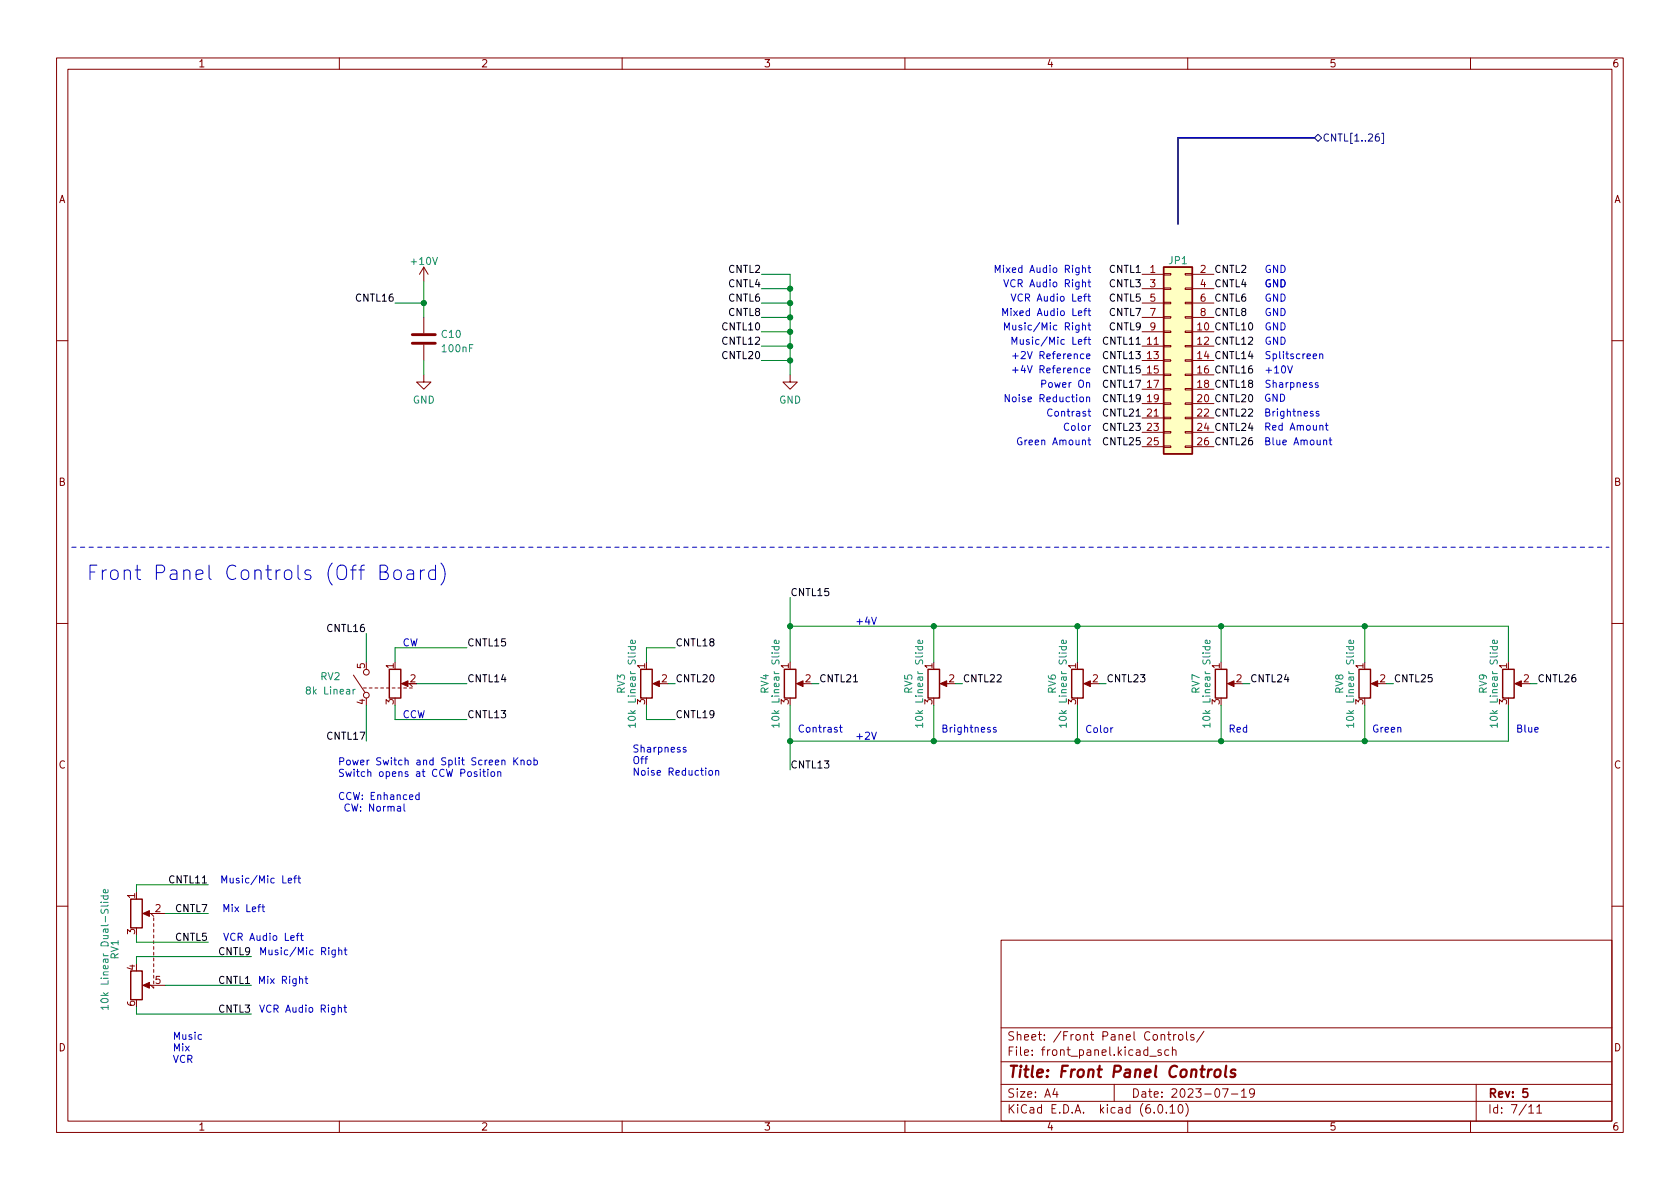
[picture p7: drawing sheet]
(kicad_sch (version 20211123) (generator eeschema)

 (paper "A4")

 (title_block
  (title "Front Panel Controls")
  (date "2023-07-19")
  (rev "5"))

 (lib_symbols
  (symbol "Connector_Generic:Conn_02x13_Odd_Even" (pin_names (offset 1.016) hide) (in_bom no) (on_board no)
   (property "Reference" "J" (id 0) (at 1.27 17.78 0) (effects (font (size 1.27 1.27))))
   (property "Value" "Conn_02x13_Odd_Even" (id 1) (at 1.27 -17.78 0) (effects (font (size 1.27 1.27))))
   (property "Footprint" "" (id 2) (at 0 0 0) (effects (font (size 1.27 1.27)) hide))
   (property "Datasheet" "~" (id 3) (at 0 0 0) (effects (font (size 1.27 1.27)) hide))
   (symbol "Conn_02x13_Odd_Even_1_1"
    (rectangle (start -1.27 -15.113) (end 0 -15.367) (stroke (width 0.1524) (type default) (color 0 0 0 0)) (fill (type none)))
    (rectangle (start -1.27 -12.573) (end 0 -12.827) (stroke (width 0.1524) (type default) (color 0 0 0 0)) (fill (type none)))
    (rectangle (start -1.27 -10.033) (end 0 -10.287) (stroke (width 0.1524) (type default) (color 0 0 0 0)) (fill (type none)))
    (rectangle (start -1.27 -7.493) (end 0 -7.747) (stroke (width 0.1524) (type default) (color 0 0 0 0)) (fill (type none)))
    (rectangle (start -1.27 -4.953) (end 0 -5.207) (stroke (width 0.1524) (type default) (color 0 0 0 0)) (fill (type none)))
    (rectangle (start -1.27 -2.413) (end 0 -2.667) (stroke (width 0.1524) (type default) (color 0 0 0 0)) (fill (type none)))
    (rectangle (start -1.27 0.127) (end 0 -0.127) (stroke (width 0.1524) (type default) (color 0 0 0 0)) (fill (type none)))
    (rectangle (start -1.27 2.667) (end 0 2.413) (stroke (width 0.1524) (type default) (color 0 0 0 0)) (fill (type none)))
    (rectangle (start -1.27 5.207) (end 0 4.953) (stroke (width 0.1524) (type default) (color 0 0 0 0)) (fill (type none)))
    (rectangle (start -1.27 7.747) (end 0 7.493) (stroke (width 0.1524) (type default) (color 0 0 0 0)) (fill (type none)))
    (rectangle (start -1.27 10.287) (end 0 10.033) (stroke (width 0.1524) (type default) (color 0 0 0 0)) (fill (type none)))
    (rectangle (start -1.27 12.827) (end 0 12.573) (stroke (width 0.1524) (type default) (color 0 0 0 0)) (fill (type none)))
    (rectangle (start -1.27 15.367) (end 0 15.113) (stroke (width 0.1524) (type default) (color 0 0 0 0)) (fill (type none)))
    (rectangle (start -1.27 16.51) (end 3.81 -16.51) (stroke (width 0.254) (type default) (color 0 0 0 0)) (fill (type background)))
    (rectangle (start 3.81 -15.113) (end 2.54 -15.367) (stroke (width 0.1524) (type default) (color 0 0 0 0)) (fill (type none)))
    (rectangle (start 3.81 -12.573) (end 2.54 -12.827) (stroke (width 0.1524) (type default) (color 0 0 0 0)) (fill (type none)))
    (rectangle (start 3.81 -10.033) (end 2.54 -10.287) (stroke (width 0.1524) (type default) (color 0 0 0 0)) (fill (type none)))
    (rectangle (start 3.81 -7.493) (end 2.54 -7.747) (stroke (width 0.1524) (type default) (color 0 0 0 0)) (fill (type none)))
    (rectangle (start 3.81 -4.953) (end 2.54 -5.207) (stroke (width 0.1524) (type default) (color 0 0 0 0)) (fill (type none)))
    (rectangle (start 3.81 -2.413) (end 2.54 -2.667) (stroke (width 0.1524) (type default) (color 0 0 0 0)) (fill (type none)))
    (rectangle (start 3.81 0.127) (end 2.54 -0.127) (stroke (width 0.1524) (type default) (color 0 0 0 0)) (fill (type none)))
    (rectangle (start 3.81 2.667) (end 2.54 2.413) (stroke (width 0.1524) (type default) (color 0 0 0 0)) (fill (type none)))
    (rectangle (start 3.81 5.207) (end 2.54 4.953) (stroke (width 0.1524) (type default) (color 0 0 0 0)) (fill (type none)))
    (rectangle (start 3.81 7.747) (end 2.54 7.493) (stroke (width 0.1524) (type default) (color 0 0 0 0)) (fill (type none)))
    (rectangle (start 3.81 10.287) (end 2.54 10.033) (stroke (width 0.1524) (type default) (color 0 0 0 0)) (fill (type none)))
    (rectangle (start 3.81 12.827) (end 2.54 12.573) (stroke (width 0.1524) (type default) (color 0 0 0 0)) (fill (type none)))
    (rectangle (start 3.81 15.367) (end 2.54 15.113) (stroke (width 0.1524) (type default) (color 0 0 0 0)) (fill (type none)))
    (pin passive line (at -5.08 15.24 0) (length 3.81) (name "Pin_1" (effects (font (size 1.27 1.27)))) (number "1" (effects (font (size 1.27 1.27)))))
    (pin passive line (at 7.62 5.08 180) (length 3.81) (name "Pin_10" (effects (font (size 1.27 1.27)))) (number "10" (effects (font (size 1.27 1.27)))))
    (pin passive line (at -5.08 2.54 0) (length 3.81) (name "Pin_11" (effects (font (size 1.27 1.27)))) (number "11" (effects (font (size 1.27 1.27)))))
    (pin passive line (at 7.62 2.54 180) (length 3.81) (name "Pin_12" (effects (font (size 1.27 1.27)))) (number "12" (effects (font (size 1.27 1.27)))))
    (pin passive line (at -5.08 0 0) (length 3.81) (name "Pin_13" (effects (font (size 1.27 1.27)))) (number "13" (effects (font (size 1.27 1.27)))))
    (pin passive line (at 7.62 0 180) (length 3.81) (name "Pin_14" (effects (font (size 1.27 1.27)))) (number "14" (effects (font (size 1.27 1.27)))))
    (pin passive line (at -5.08 -2.54 0) (length 3.81) (name "Pin_15" (effects (font (size 1.27 1.27)))) (number "15" (effects (font (size 1.27 1.27)))))
    (pin passive line (at 7.62 -2.54 180) (length 3.81) (name "Pin_16" (effects (font (size 1.27 1.27)))) (number "16" (effects (font (size 1.27 1.27)))))
    (pin passive line (at -5.08 -5.08 0) (length 3.81) (name "Pin_17" (effects (font (size 1.27 1.27)))) (number "17" (effects (font (size 1.27 1.27)))))
    (pin passive line (at 7.62 -5.08 180) (length 3.81) (name "Pin_18" (effects (font (size 1.27 1.27)))) (number "18" (effects (font (size 1.27 1.27)))))
    (pin passive line (at -5.08 -7.62 0) (length 3.81) (name "Pin_19" (effects (font (size 1.27 1.27)))) (number "19" (effects (font (size 1.27 1.27)))))
    (pin passive line (at 7.62 15.24 180) (length 3.81) (name "Pin_2" (effects (font (size 1.27 1.27)))) (number "2" (effects (font (size 1.27 1.27)))))
    (pin passive line (at 7.62 -7.62 180) (length 3.81) (name "Pin_20" (effects (font (size 1.27 1.27)))) (number "20" (effects (font (size 1.27 1.27)))))
    (pin passive line (at -5.08 -10.16 0) (length 3.81) (name "Pin_21" (effects (font (size 1.27 1.27)))) (number "21" (effects (font (size 1.27 1.27)))))
    (pin passive line (at 7.62 -10.16 180) (length 3.81) (name "Pin_22" (effects (font (size 1.27 1.27)))) (number "22" (effects (font (size 1.27 1.27)))))
    (pin passive line (at -5.08 -12.7 0) (length 3.81) (name "Pin_23" (effects (font (size 1.27 1.27)))) (number "23" (effects (font (size 1.27 1.27)))))
    (pin passive line (at 7.62 -12.7 180) (length 3.81) (name "Pin_24" (effects (font (size 1.27 1.27)))) (number "24" (effects (font (size 1.27 1.27)))))
    (pin passive line (at -5.08 -15.24 0) (length 3.81) (name "Pin_25" (effects (font (size 1.27 1.27)))) (number "25" (effects (font (size 1.27 1.27)))))
    (pin passive line (at 7.62 -15.24 180) (length 3.81) (name "Pin_26" (effects (font (size 1.27 1.27)))) (number "26" (effects (font (size 1.27 1.27)))))
    (pin passive line (at -5.08 12.7 0) (length 3.81) (name "Pin_3" (effects (font (size 1.27 1.27)))) (number "3" (effects (font (size 1.27 1.27)))))
    (pin passive line (at 7.62 12.7 180) (length 3.81) (name "Pin_4" (effects (font (size 1.27 1.27)))) (number "4" (effects (font (size 1.27 1.27)))))
    (pin passive line (at -5.08 10.16 0) (length 3.81) (name "Pin_5" (effects (font (size 1.27 1.27)))) (number "5" (effects (font (size 1.27 1.27)))))
    (pin passive line (at 7.62 10.16 180) (length 3.81) (name "Pin_6" (effects (font (size 1.27 1.27)))) (number "6" (effects (font (size 1.27 1.27)))))
    (pin passive line (at -5.08 7.62 0) (length 3.81) (name "Pin_7" (effects (font (size 1.27 1.27)))) (number "7" (effects (font (size 1.27 1.27)))))
    (pin passive line (at 7.62 7.62 180) (length 3.81) (name "Pin_8" (effects (font (size 1.27 1.27)))) (number "8" (effects (font (size 1.27 1.27)))))
    (pin passive line (at -5.08 5.08 0) (length 3.81) (name "Pin_9" (effects (font (size 1.27 1.27)))) (number "9" (effects (font (size 1.27 1.27)))))))
  (symbol "Device:C" (pin_numbers hide) (pin_names (offset 0.254)) (in_bom no) (on_board no)
   (property "Reference" "C" (id 0) (at 0.635 2.54 0) (effects (font (size 1.27 1.27)) (justify left)))
   (property "Value" "C" (id 1) (at 0.635 -2.54 0) (effects (font (size 1.27 1.27)) (justify left)))
   (property "Footprint" "" (id 2) (at 0.9652 -3.81 0) (effects (font (size 1.27 1.27)) hide))
   (property "Datasheet" "~" (id 3) (at 0 0 0) (effects (font (size 1.27 1.27)) hide))
   (symbol "C_0_1"
    (polyline (pts (xy -2.032 -0.762) (xy 2.032 -0.762)) (stroke (width 0.508) (type default) (color 0 0 0 0)) (fill (type none)))
    (polyline (pts (xy -2.032 0.762) (xy 2.032 0.762)) (stroke (width 0.508) (type default) (color 0 0 0 0)) (fill (type none))))
   (symbol "C_1_1"
    (pin passive line (at 0 3.81 270) (length 2.794) (name "~" (effects (font (size 1.27 1.27)))) (number "1" (effects (font (size 1.27 1.27)))))
    (pin passive line (at 0 -3.81 90) (length 2.794) (name "~" (effects (font (size 1.27 1.27)))) (number "2" (effects (font (size 1.27 1.27)))))))
  (symbol "Device:R_Potentiometer" (pin_names (offset 1.016) hide) (in_bom no) (on_board no)
   (property "Reference" "RV" (id 0) (at -4.445 0 90) (effects (font (size 1.27 1.27))))
   (property "Value" "R_Potentiometer" (id 1) (at -2.54 0 90) (effects (font (size 1.27 1.27))))
   (property "Footprint" "" (id 2) (at 0 0 0) (effects (font (size 1.27 1.27)) hide))
   (property "Datasheet" "~" (id 3) (at 0 0 0) (effects (font (size 1.27 1.27)) hide))
   (symbol "R_Potentiometer_0_1"
    (polyline (pts (xy 2.54 0) (xy 1.524 0)) (stroke (width 0) (type default) (color 0 0 0 0)) (fill (type none)))
    (polyline (pts (xy 1.143 0) (xy 2.286 0.508) (xy 2.286 -0.508) (xy 1.143 0)) (stroke (width 0) (type default) (color 0 0 0 0)) (fill (type outline)))
    (rectangle (start 1.016 2.54) (end -1.016 -2.54) (stroke (width 0.254) (type default) (color 0 0 0 0)) (fill (type none))))
   (symbol "R_Potentiometer_1_1"
    (pin passive line (at 0 3.81 270) (length 1.27) (name "1" (effects (font (size 1.27 1.27)))) (number "1" (effects (font (size 1.27 1.27)))))
    (pin passive line (at 3.81 0 180) (length 1.27) (name "2" (effects (font (size 1.27 1.27)))) (number "2" (effects (font (size 1.27 1.27)))))
    (pin passive line (at 0 -3.81 90) (length 1.27) (name "3" (effects (font (size 1.27 1.27)))) (number "3" (effects (font (size 1.27 1.27)))))))
  (symbol "Device:R_Potentiometer_Dual" (pin_names (offset 1.016) hide) (in_bom no) (on_board no)
   (property "Reference" "RV" (id 0) (at 0 3.81 0) (effects (font (size 1.27 1.27))))
   (property "Value" "R_Potentiometer_Dual" (id 1) (at 0 1.905 0) (effects (font (size 1.27 1.27))))
   (property "Footprint" "" (id 2) (at 6.35 -1.905 0) (effects (font (size 1.27 1.27)) hide))
   (property "Datasheet" "~" (id 3) (at 6.35 -1.905 0) (effects (font (size 1.27 1.27)) hide))
   (symbol "R_Potentiometer_Dual_0_1"
    (rectangle (start -8.89 -1.524) (end -3.81 -3.556) (stroke (width 0.254) (type default) (color 0 0 0 0)) (fill (type none)))
    (polyline (pts (xy -6.35 0) (xy -6.35 -1.016)) (stroke (width 0) (type default) (color 0 0 0 0)) (fill (type none)))
    (polyline (pts (xy -6.35 0) (xy -6.35 -1.016)) (stroke (width 0) (type default) (color 0 0 0 0)) (fill (type none)))
    (polyline (pts (xy -6.35 0) (xy -5.842 0.508)) (stroke (width 0) (type default) (color 0 0 0 0)) (fill (type none)))
    (polyline (pts (xy -5.588 0.508) (xy -5.08 0.508)) (stroke (width 0) (type default) (color 0 0 0 0)) (fill (type none)))
    (polyline (pts (xy -4.572 0.508) (xy -4.064 0.508)) (stroke (width 0) (type default) (color 0 0 0 0)) (fill (type none)))
    (polyline (pts (xy -3.556 0.508) (xy -3.048 0.508)) (stroke (width 0) (type default) (color 0 0 0 0)) (fill (type none)))
    (polyline (pts (xy -2.54 0.508) (xy -2.032 0.508)) (stroke (width 0) (type default) (color 0 0 0 0)) (fill (type none)))
    (polyline (pts (xy -1.524 0.508) (xy -1.016 0.508)) (stroke (width 0) (type default) (color 0 0 0 0)) (fill (type none)))
    (polyline (pts (xy -0.508 0.508) (xy 0 0.508)) (stroke (width 0) (type default) (color 0 0 0 0)) (fill (type none)))
    (polyline (pts (xy 0.508 0.508) (xy 1.016 0.508)) (stroke (width 0) (type default) (color 0 0 0 0)) (fill (type none)))
    (polyline (pts (xy 1.524 0.508) (xy 2.032 0.508)) (stroke (width 0) (type default) (color 0 0 0 0)) (fill (type none)))
    (polyline (pts (xy 2.54 0.508) (xy 3.048 0.508)) (stroke (width 0) (type default) (color 0 0 0 0)) (fill (type none)))
    (polyline (pts (xy 3.556 0.508) (xy 4.064 0.508)) (stroke (width 0) (type default) (color 0 0 0 0)) (fill (type none)))
    (polyline (pts (xy 4.572 0.508) (xy 5.08 0.508)) (stroke (width 0) (type default) (color 0 0 0 0)) (fill (type none)))
    (polyline (pts (xy 5.588 0.508) (xy 6.096 0.508)) (stroke (width 0) (type default) (color 0 0 0 0)) (fill (type none)))
    (polyline (pts (xy 6.35 0) (xy 6.35 -1.016)) (stroke (width 0) (type default) (color 0 0 0 0)) (fill (type none)))
    (polyline (pts (xy 6.35 0) (xy 6.35 -1.016)) (stroke (width 0) (type default) (color 0 0 0 0)) (fill (type none)))
    (polyline (pts (xy 6.604 0.508) (xy 6.858 0.508) (xy 6.35 0)) (stroke (width 0) (type default) (color 0 0 0 0)) (fill (type none)))
    (polyline (pts (xy -6.35 -1.397) (xy -6.858 -0.254) (xy -5.842 -0.254) (xy -6.35 -1.397)) (stroke (width 0) (type default) (color 0 0 0 0)) (fill (type outline)))
    (polyline (pts (xy 6.35 -1.397) (xy 5.842 -0.254) (xy 6.858 -0.254) (xy 6.35 -1.397)) (stroke (width 0) (type default) (color 0 0 0 0)) (fill (type outline)))
    (rectangle (start 3.81 -1.524) (end 8.89 -3.556) (stroke (width 0.254) (type default) (color 0 0 0 0)) (fill (type none))))
   (symbol "R_Potentiometer_Dual_1_1"
    (pin passive line (at -10.16 -2.54 0) (length 1.27) (name "1" (effects (font (size 1.27 1.27)))) (number "1" (effects (font (size 1.27 1.27)))))
    (pin passive line (at -6.35 2.54 270) (length 2.54) (name "2" (effects (font (size 1.27 1.27)))) (number "2" (effects (font (size 1.27 1.27)))))
    (pin passive line (at -2.54 -2.54 180) (length 1.27) (name "3" (effects (font (size 1.27 1.27)))) (number "3" (effects (font (size 1.27 1.27)))))
    (pin passive line (at 2.54 -2.54 0) (length 1.27) (name "4" (effects (font (size 1.27 1.27)))) (number "4" (effects (font (size 1.27 1.27)))))
    (pin passive line (at 6.35 2.54 270) (length 2.54) (name "5" (effects (font (size 1.27 1.27)))) (number "5" (effects (font (size 1.27 1.27)))))
    (pin passive line (at 10.16 -2.54 180) (length 1.27) (name "6" (effects (font (size 1.27 1.27)))) (number "6" (effects (font (size 1.27 1.27)))))))
  (symbol "Videonics Proceessor Plus:R_Potentiometer_With_Switch" (pin_names hide) (in_bom no) (on_board no)
   (property "Reference" "RV" (id 0) (at -7.62 0 90) (effects (font (size 1.27 1.27))))
   (property "Value" "R_Potentiometer_With_Switch" (id 1) (at -6.35 0 90) (effects (font (size 1.27 1.27))))
   (property "Footprint" "" (id 2) (at 3.81 0 0) (effects (font (size 1.27 1.27)) hide))
   (property "Datasheet" "" (id 3) (at 3.81 0 0) (effects (font (size 1.27 1.27)) hide))
   (symbol "R_Potentiometer_With_Switch_0_1"
    (circle (center -2.54 -2.032) (radius 0.508) (stroke (width 0.1524) (type default) (color 0 0 0 0)) (fill (type none)))
    (circle (center -2.54 2.032) (radius 0.508) (stroke (width 0.1524) (type default) (color 0 0 0 0)) (fill (type none)))
    (polyline (pts (xy -2.794 -1.524) (xy -4.826 1.524)) (stroke (width 0.1524) (type default) (color 0 0 0 0)) (fill (type none)))
    (polyline (pts (xy -2.54 -0.762) (xy -3.048 -0.762)) (stroke (width 0.1524) (type default) (color 0 0 0 0)) (fill (type none)))
    (polyline (pts (xy -1.524 -0.762) (xy -2.032 -0.762)) (stroke (width 0.1524) (type default) (color 0 0 0 0)) (fill (type none)))
    (polyline (pts (xy -0.508 -0.762) (xy -1.016 -0.762)) (stroke (width 0.1524) (type default) (color 0 0 0 0)) (fill (type none)))
    (polyline (pts (xy 0.508 -0.762) (xy 0 -0.762)) (stroke (width 0.1524) (type default) (color 0 0 0 0)) (fill (type none)))
    (polyline (pts (xy 1.524 -0.762) (xy 1.016 -0.762)) (stroke (width 0.1524) (type default) (color 0 0 0 0)) (fill (type none)))
    (polyline (pts (xy 2.54 -0.762) (xy 2.032 -0.762)) (stroke (width 0.1524) (type default) (color 0 0 0 0)) (fill (type none)))
    (polyline (pts (xy 3.556 -0.762) (xy 3.048 -0.762)) (stroke (width 0.1524) (type default) (color 0 0 0 0)) (fill (type none)))
    (polyline (pts (xy 4.572 -0.762) (xy 4.064 -0.762)) (stroke (width 0.1524) (type default) (color 0 0 0 0)) (fill (type none)))
    (polyline (pts (xy 5.08 0) (xy 5.588 -0.508)) (stroke (width 0.1524) (type default) (color 0 0 0 0)) (fill (type none)))
    (polyline (pts (xy 5.588 -0.762) (xy 5.08 -0.762)) (stroke (width 0.1524) (type default) (color 0 0 0 0)) (fill (type none)))
    (polyline (pts (xy 6.35 0) (xy 4.826 0)) (stroke (width 0) (type default) (color 0 0 0 0)) (fill (type none)))
    (polyline (pts (xy 3.683 0) (xy 4.826 0.508) (xy 4.826 -0.508) (xy 3.683 0)) (stroke (width 0) (type default) (color 0 0 0 0)) (fill (type outline)))
    (rectangle (start 3.556 2.54) (end 1.524 -2.54) (stroke (width 0.254) (type default) (color 0 0 0 0)) (fill (type none))))
   (symbol "R_Potentiometer_With_Switch_1_1"
    (pin passive line (at 2.54 3.81 270) (length 1.27) (name "1" (effects (font (size 1.27 1.27)))) (number "1" (effects (font (size 1.27 1.27)))))
    (pin passive line (at 6.35 0 180) (length 1.27) (name "2" (effects (font (size 1.27 1.27)))) (number "2" (effects (font (size 1.27 1.27)))))
    (pin passive line (at 2.54 -3.81 90) (length 1.27) (name "3" (effects (font (size 1.27 1.27)))) (number "3" (effects (font (size 1.27 1.27)))))
    (pin passive line (at -2.54 -3.81 90) (length 1.27) (name "4" (effects (font (size 1.27 1.27)))) (number "4" (effects (font (size 1.27 1.27)))))
    (pin passive line (at -2.54 3.81 270) (length 1.27) (name "5" (effects (font (size 1.27 1.27)))) (number "5" (effects (font (size 1.27 1.27)))))))
  (symbol "power:+10V" (power) (pin_names (offset 0)) (in_bom no) (on_board no)
   (property "Reference" "#PWR" (id 0) (at 0 -3.81 0) (effects (font (size 1.27 1.27)) hide))
   (property "Value" "+10V" (id 1) (at 0 3.556 0) (effects (font (size 1.27 1.27))))
   (property "Footprint" "" (id 2) (at 0 0 0) (effects (font (size 1.27 1.27)) hide))
   (property "Datasheet" "" (id 3) (at 0 0 0) (effects (font (size 1.27 1.27)) hide))
   (symbol "+10V_0_1"
    (polyline (pts (xy -0.762 1.27) (xy 0 2.54)) (stroke (width 0) (type default) (color 0 0 0 0)) (fill (type none)))
    (polyline (pts (xy 0 0) (xy 0 2.54)) (stroke (width 0) (type default) (color 0 0 0 0)) (fill (type none)))
    (polyline (pts (xy 0 2.54) (xy 0.762 1.27)) (stroke (width 0) (type default) (color 0 0 0 0)) (fill (type none))))
   (symbol "+10V_1_1"
    (pin power_in line (at 0 0 90) (length 0) hide (name "+10V" (effects (font (size 1.27 1.27)))) (number "1" (effects (font (size 1.27 1.27)))))))
  (symbol "power:GND" (power) (pin_names (offset 0)) (in_bom no) (on_board no)
   (property "Reference" "#PWR" (id 0) (at 0 -6.35 0) (effects (font (size 1.27 1.27)) hide))
   (property "Value" "GND" (id 1) (at 0 -3.81 0) (effects (font (size 1.27 1.27))))
   (property "Footprint" "" (id 2) (at 0 0 0) (effects (font (size 1.27 1.27)) hide))
   (property "Datasheet" "" (id 3) (at 0 0 0) (effects (font (size 1.27 1.27)) hide))
   (symbol "GND_0_1"
    (polyline (pts (xy 0 0) (xy 0 -1.27) (xy 1.27 -1.27) (xy 0 -2.54) (xy -1.27 -1.27) (xy 0 -1.27)) (stroke (width 0) (type default) (color 0 0 0 0)) (fill (type none))))
   (symbol "GND_1_1"
    (pin power_in line (at 0 0 270) (length 0) hide (name "GND" (effects (font (size 1.27 1.27)))) (number "1" (effects (font (size 1.27 1.27))))))))

 (bus_alias "FRONT_PANEL" (members "SPLIT_SCREEN" "SHARP_NR" "CONTRAST" "COLOR" "RED" "GREEN" "BLUE" "POWER_ON"))
 (junction (at 165.1 130.81) (diameter 0) (color 0 0 0 0))
 (junction (at 241.3 130.81) (diameter 0) (color 0 0 0 0))
 (junction (at 139.7 53.34) (diameter 0) (color 0 0 0 0))
 (junction (at 139.7 55.88) (diameter 0) (color 0 0 0 0))
 (junction (at 241.3 110.49) (diameter 0) (color 0 0 0 0))
 (junction (at 139.7 50.8) (diameter 0) (color 0 0 0 0))
 (junction (at 74.93 53.34) (diameter 0) (color 0 0 0 0))
 (junction (at 190.5 130.81) (diameter 0) (color 0 0 0 0))
 (junction (at 139.7 110.49) (diameter 0) (color 0 0 0 0))
 (junction (at 190.5 110.49) (diameter 0) (color 0 0 0 0))
 (junction (at 165.1 110.49) (diameter 0) (color 0 0 0 0))
 (junction (at 139.7 60.96) (diameter 0) (color 0 0 0 0))
 (junction (at 215.9 110.49) (diameter 0) (color 0 0 0 0))
 (junction (at 139.7 58.42) (diameter 0) (color 0 0 0 0))
 (junction (at 139.7 63.5) (diameter 0) (color 0 0 0 0))
 (junction (at 139.7 130.81) (diameter 0) (color 0 0 0 0))
 (junction (at 215.9 130.81) (diameter 0) (color 0 0 0 0))

 (wire (pts (xy 24.13 156.21) (xy 36.83 156.21)) (stroke (width 0) (type default) (color 0 0 0 0)))
 (wire (pts (xy 241.3 116.84) (xy 241.3 110.49)) (stroke (width 0) (type default) (color 0 0 0 0)))
 (wire (pts (xy 215.9 110.49) (xy 241.3 110.49)) (stroke (width 0) (type default) (color 0 0 0 0)))
 (bus (pts (xy 208.28 24.13) (xy 232.41 24.13)) (stroke (width 0) (type default) (color 0 0 0 0)))

 (wire (pts (xy 134.62 60.96) (xy 139.7 60.96)) (stroke (width 0) (type default) (color 0 0 0 0)))
 (wire (pts (xy 190.5 110.49) (xy 190.5 116.84)) (stroke (width 0) (type default) (color 0 0 0 0)))
 (wire (pts (xy 24.13 168.91) (xy 44.45 168.91)) (stroke (width 0) (type default) (color 0 0 0 0)))
 (wire (pts (xy 165.1 110.49) (xy 165.1 116.84)) (stroke (width 0) (type default) (color 0 0 0 0)))
 (wire (pts (xy 219.71 120.65) (xy 220.98 120.65)) (stroke (width 0) (type default) (color 0 0 0 0)))
 (wire (pts (xy 24.13 166.37) (xy 36.83 166.37)) (stroke (width 0) (type default) (color 0 0 0 0)))
 (wire (pts (xy 64.77 111.76) (xy 64.77 116.84)) (stroke (width 0) (type default) (color 0 0 0 0)))
 (wire (pts (xy 215.9 130.81) (xy 241.3 130.81)) (stroke (width 0) (type default) (color 0 0 0 0)))
 (wire (pts (xy 29.21 173.99) (xy 44.45 173.99)) (stroke (width 0) (type default) (color 0 0 0 0)))
 (wire (pts (xy 190.5 124.46) (xy 190.5 130.81)) (stroke (width 0) (type default) (color 0 0 0 0)))
 (wire (pts (xy 134.62 58.42) (xy 139.7 58.42)) (stroke (width 0) (type default) (color 0 0 0 0)))
 (wire (pts (xy 64.77 124.46) (xy 64.77 130.81)) (stroke (width 0) (type default) (color 0 0 0 0)))
 (wire (pts (xy 168.91 120.65) (xy 170.18 120.65)) (stroke (width 0) (type default) (color 0 0 0 0)))
 (wire (pts (xy 165.1 110.49) (xy 190.5 110.49)) (stroke (width 0) (type default) (color 0 0 0 0)))
 (wire (pts (xy 134.62 55.88) (xy 139.7 55.88)) (stroke (width 0) (type default) (color 0 0 0 0)))
 (wire (pts (xy 194.31 120.65) (xy 195.58 120.65)) (stroke (width 0) (type default) (color 0 0 0 0)))
 (wire (pts (xy 139.7 53.34) (xy 139.7 55.88)) (stroke (width 0) (type default) (color 0 0 0 0)))
 (polyline (pts (xy 12.7 96.52) (xy 284.48 96.52)) (stroke (width 0) (type default) (color 0 0 0 0)))

 (wire (pts (xy 165.1 130.81) (xy 190.5 130.81)) (stroke (width 0) (type default) (color 0 0 0 0)))
 (wire (pts (xy 114.3 116.84) (xy 114.3 114.3)) (stroke (width 0) (type default) (color 0 0 0 0)))
 (wire (pts (xy 74.93 53.34) (xy 74.93 55.88)) (stroke (width 0) (type default) (color 0 0 0 0)))
 (wire (pts (xy 73.66 120.65) (xy 82.55 120.65)) (stroke (width 0) (type default) (color 0 0 0 0)))
 (wire (pts (xy 190.5 130.81) (xy 215.9 130.81)) (stroke (width 0) (type default) (color 0 0 0 0)))
 (wire (pts (xy 139.7 130.81) (xy 139.7 135.89)) (stroke (width 0) (type default) (color 0 0 0 0)))
 (wire (pts (xy 69.85 127) (xy 82.55 127)) (stroke (width 0) (type default) (color 0 0 0 0)))
 (wire (pts (xy 139.7 110.49) (xy 139.7 116.84)) (stroke (width 0) (type default) (color 0 0 0 0)))
 (wire (pts (xy 134.62 63.5) (xy 139.7 63.5)) (stroke (width 0) (type default) (color 0 0 0 0)))
 (wire (pts (xy 69.85 53.34) (xy 74.93 53.34)) (stroke (width 0) (type default) (color 0 0 0 0)))
 (wire (pts (xy 190.5 110.49) (xy 215.9 110.49)) (stroke (width 0) (type default) (color 0 0 0 0)))
 (wire (pts (xy 143.51 120.65) (xy 144.78 120.65)) (stroke (width 0) (type default) (color 0 0 0 0)))
 (wire (pts (xy 24.13 177.8) (xy 24.13 179.07)) (stroke (width 0) (type default) (color 0 0 0 0)))
 (wire (pts (xy 74.93 63.5) (xy 74.93 66.04)) (stroke (width 0) (type default) (color 0 0 0 0)))
 (wire (pts (xy 24.13 170.18) (xy 24.13 168.91)) (stroke (width 0) (type default) (color 0 0 0 0)))
 (wire (pts (xy 69.85 116.84) (xy 69.85 114.3)) (stroke (width 0) (type default) (color 0 0 0 0)))
 (wire (pts (xy 266.7 130.81) (xy 266.7 124.46)) (stroke (width 0) (type default) (color 0 0 0 0)))
 (wire (pts (xy 69.85 124.46) (xy 69.85 127)) (stroke (width 0) (type default) (color 0 0 0 0)))
 (wire (pts (xy 139.7 50.8) (xy 139.7 53.34)) (stroke (width 0) (type default) (color 0 0 0 0)))
 (wire (pts (xy 74.93 49.53) (xy 74.93 53.34)) (stroke (width 0) (type default) (color 0 0 0 0)))
 (wire (pts (xy 139.7 58.42) (xy 139.7 60.96)) (stroke (width 0) (type default) (color 0 0 0 0)))
 (wire (pts (xy 139.7 110.49) (xy 165.1 110.49)) (stroke (width 0) (type default) (color 0 0 0 0)))
 (wire (pts (xy 139.7 60.96) (xy 139.7 63.5)) (stroke (width 0) (type default) (color 0 0 0 0)))
 (wire (pts (xy 270.51 120.65) (xy 271.78 120.65)) (stroke (width 0) (type default) (color 0 0 0 0)))
 (wire (pts (xy 139.7 48.26) (xy 139.7 50.8)) (stroke (width 0) (type default) (color 0 0 0 0)))
 (bus (pts (xy 208.28 24.13) (xy 208.28 39.37)) (stroke (width 0) (type default) (color 0 0 0 0)))

 (wire (pts (xy 241.3 130.81) (xy 266.7 130.81)) (stroke (width 0) (type default) (color 0 0 0 0)))
 (wire (pts (xy 24.13 157.48) (xy 24.13 156.21)) (stroke (width 0) (type default) (color 0 0 0 0)))
 (wire (pts (xy 114.3 127) (xy 119.38 127)) (stroke (width 0) (type default) (color 0 0 0 0)))
 (wire (pts (xy 134.62 53.34) (xy 139.7 53.34)) (stroke (width 0) (type default) (color 0 0 0 0)))
 (wire (pts (xy 114.3 124.46) (xy 114.3 127)) (stroke (width 0) (type default) (color 0 0 0 0)))
 (wire (pts (xy 245.11 120.65) (xy 246.38 120.65)) (stroke (width 0) (type default) (color 0 0 0 0)))
 (wire (pts (xy 69.85 114.3) (xy 82.55 114.3)) (stroke (width 0) (type default) (color 0 0 0 0)))
 (wire (pts (xy 139.7 130.81) (xy 165.1 130.81)) (stroke (width 0) (type default) (color 0 0 0 0)))
 (wire (pts (xy 266.7 110.49) (xy 266.7 116.84)) (stroke (width 0) (type default) (color 0 0 0 0)))
 (wire (pts (xy 134.62 48.26) (xy 139.7 48.26)) (stroke (width 0) (type default) (color 0 0 0 0)))
 (wire (pts (xy 24.13 165.1) (xy 24.13 166.37)) (stroke (width 0) (type default) (color 0 0 0 0)))
 (wire (pts (xy 241.3 124.46) (xy 241.3 130.81)) (stroke (width 0) (type default) (color 0 0 0 0)))
 (wire (pts (xy 139.7 105.41) (xy 139.7 110.49)) (stroke (width 0) (type default) (color 0 0 0 0)))
 (wire (pts (xy 29.21 161.29) (xy 36.83 161.29)) (stroke (width 0) (type default) (color 0 0 0 0)))
 (wire (pts (xy 215.9 116.84) (xy 215.9 110.49)) (stroke (width 0) (type default) (color 0 0 0 0)))
 (wire (pts (xy 134.62 50.8) (xy 139.7 50.8)) (stroke (width 0) (type default) (color 0 0 0 0)))
 (wire (pts (xy 165.1 124.46) (xy 165.1 130.81)) (stroke (width 0) (type default) (color 0 0 0 0)))
 (wire (pts (xy 139.7 55.88) (xy 139.7 58.42)) (stroke (width 0) (type default) (color 0 0 0 0)))
 (wire (pts (xy 241.3 110.49) (xy 266.7 110.49)) (stroke (width 0) (type default) (color 0 0 0 0)))
 (wire (pts (xy 139.7 63.5) (xy 139.7 66.04)) (stroke (width 0) (type default) (color 0 0 0 0)))
 (wire (pts (xy 114.3 114.3) (xy 119.38 114.3)) (stroke (width 0) (type default) (color 0 0 0 0)))
 (wire (pts (xy 139.7 124.46) (xy 139.7 130.81)) (stroke (width 0) (type default) (color 0 0 0 0)))
 (wire (pts (xy 118.11 120.65) (xy 119.38 120.65)) (stroke (width 0) (type default) (color 0 0 0 0)))
 (wire (pts (xy 24.13 179.07) (xy 44.45 179.07)) (stroke (width 0) (type default) (color 0 0 0 0)))
 (wire (pts (xy 215.9 124.46) (xy 215.9 130.81)) (stroke (width 0) (type default) (color 0 0 0 0)))

 (text "Mixed Audio Left" (at 193.04 55.88 180) (effects (font (size 1.27 1.27)) (justify right bottom)))
 (text "GND" (at 223.52 58.42 0) (effects (font (size 1.27 1.27)) (justify left bottom)))
 (text "Power On" (at 193.0341 68.5668 180) (effects (font (size 1.27 1.27)) (justify right bottom)))
 (text "+2V Reference" (at 193.04 63.5 180) (effects (font (size 1.27 1.27)) (justify right bottom)))
 (text "Music/Mic Left" (at 193.04 60.96 180) (effects (font (size 1.27 1.27)) (justify right bottom)))
 (text "Mixed Audio Right" (at 193.04 48.26 180) (effects (font (size 1.27 1.27)) (justify right bottom)))
 (text "GND" (at 223.52 48.26 0) (effects (font (size 1.27 1.27)) (justify left bottom)))
 (text "GND" (at 223.52 53.34 0) (effects (font (size 1.27 1.27)) (justify left bottom)))
 (text "+10V" (at 223.4743 66.0367 0) (effects (font (size 1.27 1.27)) (justify left bottom)))
 (text "GND" (at 223.52 50.8 0) (effects (font (size 1.27 1.27)) (justify left bottom)))
 (text "GND" (at 223.4273 71.0478 0) (effects (font (size 1.27 1.27)) (justify left bottom)))
 (text "VCR Audio Left" (at 193.0036 53.3229 180) (effects (font (size 1.27 1.27)) (justify right bottom)))
 (text "Green Amount" (at 193.0341 78.7392 180) (effects (font (size 1.27 1.27)) (justify right bottom)))
 (text "Front Panel Controls (Off Board)" (at 15.24 102.87 0) (effects (font (size 2.54 2.54)) (justify left bottom)))
 (text "Sharpness\nOff\nNoise Reduction" (at 111.76 137.16 0) (effects (font (size 1.27 1.27)) (justify left bottom)))
 (text "Music/Mic Right" (at 45.72 168.91 0) (effects (font (size 1.27 1.27)) (justify left bottom)))
 (text "Music\nMix\nVCR" (at 30.48 187.96 0) (effects (font (size 1.27 1.27)) (justify left bottom)))
 (text "Sharpness" (at 223.52 68.58 0) (effects (font (size 1.27 1.27)) (justify left bottom)))
 (text "Color" (at 193.0341 76.1754 180) (effects (font (size 1.27 1.27)) (justify right bottom)))
 (text "Splitscreen" (at 223.52 63.5 0) (effects (font (size 1.27 1.27)) (justify left bottom)))
 (text "+4V Reference" (at 193.0316 66.003 180) (effects (font (size 1.27 1.27)) (justify right bottom)))
 (text "Mix Left" (at 46.99 161.29 180) (effects (font (size 1.27 1.27)) (justify right bottom)))
 (text "Brightness" (at 223.4273 73.653 0) (effects (font (size 1.27 1.27)) (justify left bottom)))
 (text "GND" (at 223.52 50.8 0) (effects (font (size 1.27 1.27)) (justify left bottom)))
 (text "Noise Reduction" (at 193.04 71.12 180) (effects (font (size 1.27 1.27)) (justify right bottom)))
 (text "+2V" (at 151.13 130.81 0) (effects (font (size 1.27 1.27)) (justify left bottom)))
 (text "GND" (at 223.52 60.96 0) (effects (font (size 1.27 1.27)) (justify left bottom)))
 (text "+4V" (at 151.13 110.49 0) (effects (font (size 1.27 1.27)) (justify left bottom)))
 (text "Red" (at 217.139 129.54 0) (effects (font (size 1.27 1.27)) (justify left bottom)))
 (text "Contrast" (at 193.04 73.66 180) (effects (font (size 1.27 1.27)) (justify right bottom)))
 (text "Music/Mic Left" (at 53.34 156.21 180) (effects (font (size 1.27 1.27)) (justify right bottom)))
 (text "Red Amount" (at 223.4273 76.1341 0) (effects (font (size 1.27 1.27)) (justify left bottom)))
 (text "CCW\n" (at 71.12 127 0) (effects (font (size 1.27 1.27)) (justify left bottom)))
 (text "Green" (at 242.5287 129.54 0) (effects (font (size 1.27 1.27)) (justify left bottom)))
 (text "Brightness" (at 166.3597 129.54 0) (effects (font (size 1.27 1.27)) (justify left bottom)))
 (text "VCR Audio Right" (at 45.72 179.07 0) (effects (font (size 1.27 1.27)) (justify left bottom)))
 (text "Color" (at 191.7953 129.608 0) (effects (font (size 1.27 1.27)) (justify left bottom)))
 (text "Contrast" (at 140.97 129.54 0) (effects (font (size 1.27 1.27)) (justify left bottom)))
 (text "Power Switch and Split Screen Knob\nSwitch opens at CCW Position\n\nCCW: Enhanced\n CW: Normal" (at 59.69 143.51 0) (effects (font (size 1.27 1.27)) (justify left bottom)))
 (text "Blue Amount" (at 223.4273 78.7392 0) (effects (font (size 1.27 1.27)) (justify left bottom)))
 (text "Music/Mic Right" (at 193.04 58.42 180) (effects (font (size 1.27 1.27)) (justify right bottom)))
 (text "GND" (at 223.52 55.88 0) (effects (font (size 1.27 1.27)) (justify left bottom)))
 (text "VCR Audio Right" (at 193.04 50.8 180) (effects (font (size 1.27 1.27)) (justify right bottom)))
 (text "Mix Right" (at 54.61 173.99 180) (effects (font (size 1.27 1.27)) (justify right bottom)))
 (text "VCR Audio Left" (at 39.37 166.37 0) (effects (font (size 1.27 1.27)) (justify left bottom)))
 (text "CW" (at 71.12 114.3 0) (effects (font (size 1.27 1.27)) (justify left bottom)))
 (text "Blue" (at 267.97 129.54 0) (effects (font (size 1.27 1.27)) (justify left bottom)))

 (label "CNTL19" (at 119.38 127 0) (effects (font (size 1.27 1.27)) (justify left bottom)))
 (label "CNTL19" (at 201.93 71.12 180) (effects (font (size 1.27 1.27)) (justify right bottom)))
 (label "CNTL3" (at 201.93 50.8 180) (effects (font (size 1.27 1.27)) (justify right bottom)))
 (label "CNTL6" (at 214.63 53.34 0) (effects (font (size 1.27 1.27)) (justify left bottom)))
 (label "CNTL14" (at 82.55 120.65 0) (effects (font (size 1.27 1.27)) (justify left bottom)))
 (label "CNTL7" (at 36.83 161.29 180) (effects (font (size 1.27 1.27)) (justify right bottom)))
 (label "CNTL5" (at 201.93 53.34 180) (effects (font (size 1.27 1.27)) (justify right bottom)))
 (label "CNTL1" (at 44.45 173.99 180) (effects (font (size 1.27 1.27)) (justify right bottom)))
 (label "CNTL2" (at 134.62 48.26 180) (effects (font (size 1.27 1.27)) (justify right bottom)))
 (label "CNTL11" (at 36.83 156.21 180) (effects (font (size 1.27 1.27)) (justify right bottom)))
 (label "CNTL12" (at 134.62 60.96 180) (effects (font (size 1.27 1.27)) (justify right bottom)))
 (label "CNTL15" (at 139.7 105.41 0) (effects (font (size 1.27 1.27)) (justify left bottom)))
 (label "CNTL12" (at 214.63 60.96 0) (effects (font (size 1.27 1.27)) (justify left bottom)))
 (label "CNTL21" (at 201.93 73.66 180) (effects (font (size 1.27 1.27)) (justify right bottom)))
 (label "CNTL6" (at 134.62 53.34 180) (effects (font (size 1.27 1.27)) (justify right bottom)))
 (label "CNTL8" (at 214.63 55.88 0) (effects (font (size 1.27 1.27)) (justify left bottom)))
 (label "CNTL13" (at 82.55 127 0) (effects (font (size 1.27 1.27)) (justify left bottom)))
 (label "CNTL14" (at 214.63 63.5 0) (effects (font (size 1.27 1.27)) (justify left bottom)))
 (label "CNTL1" (at 201.93 48.26 180) (effects (font (size 1.27 1.27)) (justify right bottom)))
 (label "CNTL4" (at 134.62 50.8 180) (effects (font (size 1.27 1.27)) (justify right bottom)))
 (label "CNTL4" (at 214.63 50.8 0) (effects (font (size 1.27 1.27)) (justify left bottom)))
 (label "CNTL15" (at 82.55 114.3 0) (effects (font (size 1.27 1.27)) (justify left bottom)))
 (label "CNTL25" (at 201.93 78.74 180) (effects (font (size 1.27 1.27)) (justify right bottom)))
 (label "CNTL13" (at 201.93 63.5 180) (effects (font (size 1.27 1.27)) (justify right bottom)))
 (label "CNTL18" (at 119.38 114.3 0) (effects (font (size 1.27 1.27)) (justify left bottom)))
 (label "CNTL22" (at 170.18 120.65 0) (effects (font (size 1.27 1.27)) (justify left bottom)))
 (label "CNTL16" (at 64.77 111.76 180) (effects (font (size 1.27 1.27)) (justify right bottom)))
 (label "CNTL18" (at 214.63 68.58 0) (effects (font (size 1.27 1.27)) (justify left bottom)))
 (label "CNTL20" (at 119.38 120.65 0) (effects (font (size 1.27 1.27)) (justify left bottom)))
 (label "CNTL23" (at 201.93 76.2 180) (effects (font (size 1.27 1.27)) (justify right bottom)))
 (label "CNTL3" (at 44.45 179.07 180) (effects (font (size 1.27 1.27)) (justify right bottom)))
 (label "CNTL26" (at 214.63 78.74 0) (effects (font (size 1.27 1.27)) (justify left bottom)))
 (label "CNTL20" (at 214.63 71.12 0) (effects (font (size 1.27 1.27)) (justify left bottom)))
 (label "CNTL25" (at 246.38 120.65 0) (effects (font (size 1.27 1.27)) (justify left bottom)))
 (label "CNTL10" (at 134.62 58.42 180) (effects (font (size 1.27 1.27)) (justify right bottom)))
 (label "CNTL22" (at 214.63 73.66 0) (effects (font (size 1.27 1.27)) (justify left bottom)))
 (label "CNTL20" (at 134.62 63.5 180) (effects (font (size 1.27 1.27)) (justify right bottom)))
 (label "CNTL10" (at 214.63 58.42 0) (effects (font (size 1.27 1.27)) (justify left bottom)))
 (label "CNTL7" (at 201.93 55.88 180) (effects (font (size 1.27 1.27)) (justify right bottom)))
 (label "CNTL13" (at 139.7 135.89 0) (effects (font (size 1.27 1.27)) (justify left bottom)))
 (label "CNTL16" (at 214.63 66.04 0) (effects (font (size 1.27 1.27)) (justify left bottom)))
 (label "CNTL8" (at 134.62 55.88 180) (effects (font (size 1.27 1.27)) (justify right bottom)))
 (label "CNTL15" (at 201.93 66.04 180) (effects (font (size 1.27 1.27)) (justify right bottom)))
 (label "CNTL17" (at 64.77 130.81 180) (effects (font (size 1.27 1.27)) (justify right bottom)))
 (label "CNTL11" (at 201.93 60.96 180) (effects (font (size 1.27 1.27)) (justify right bottom)))
 (label "CNTL26" (at 271.78 120.65 0) (effects (font (size 1.27 1.27)) (justify left bottom)))
 (label "CNTL9" (at 201.93 58.42 180) (effects (font (size 1.27 1.27)) (justify right bottom)))
 (label "CNTL21" (at 144.78 120.65 0) (effects (font (size 1.27 1.27)) (justify left bottom)))
 (label "CNTL2" (at 214.63 48.26 0) (effects (font (size 1.27 1.27)) (justify left bottom)))
 (label "CNTL23" (at 195.58 120.65 0) (effects (font (size 1.27 1.27)) (justify left bottom)))
 (label "CNTL16" (at 69.85 53.34 180) (effects (font (size 1.27 1.27)) (justify right bottom)))
 (label "CNTL9" (at 44.45 168.91 180) (effects (font (size 1.27 1.27)) (justify right bottom)))
 (label "CNTL24" (at 220.98 120.65 0) (effects (font (size 1.27 1.27)) (justify left bottom)))
 (label "CNTL5" (at 36.83 166.37 180) (effects (font (size 1.27 1.27)) (justify right bottom)))
 (label "CNTL24" (at 214.63 76.2 0) (effects (font (size 1.27 1.27)) (justify left bottom)))
 (label "CNTL17" (at 201.93 68.58 180) (effects (font (size 1.27 1.27)) (justify right bottom)))

 (hierarchical_label "CNTL[1..26]" (shape bidirectional) (at 232.41 24.13 0) (effects (font (size 1.27 1.27)) (justify left)))

 (symbol (lib_id "Device:R_Potentiometer") (at 190.5 120.65 0) (unit 1) (in_bom no) (on_board no)
  (property "Reference" "RV6" (id 0) (at 186.055 120.65 90))
  (property "Value" "10k Linear Slide" (id 1) (at 187.96 120.65 90))
  (property "Footprint" "" (id 2) (at 190.5 120.65 0) (effects (font (size 1.27 1.27)) hide))
  (property "Datasheet" "~" (id 3) (at 190.5 120.65 0) (effects (font (size 1.27 1.27)) hide)) (pin "1") (pin "2") (pin "3"))

 (symbol (lib_id "Device:C") (at 74.93 59.69 0) (unit 1) (in_bom no) (on_board no) (fields_autoplaced)
  (property "Reference" "C10" (id 0) (at 77.851 58.8553 0) (effects (font (size 1.27 1.27)) (justify left)))
  (property "Value" "100nF" (id 1) (at 77.851 61.3922 0) (effects (font (size 1.27 1.27)) (justify left)))
  (property "Footprint" "" (id 2) (at 75.8952 63.5 0) (effects (font (size 1.27 1.27)) hide))
  (property "Datasheet" "~" (id 3) (at 74.93 59.69 0) (effects (font (size 1.27 1.27)) hide)) (pin "1") (pin "2"))

 (symbol (lib_id "Device:R_Potentiometer") (at 215.9 120.65 0) (unit 1) (in_bom no) (on_board no)
  (property "Reference" "RV7" (id 0) (at 211.455 120.65 90))
  (property "Value" "10k Linear Slide" (id 1) (at 213.36 120.65 90))
  (property "Footprint" "" (id 2) (at 215.9 120.65 0) (effects (font (size 1.27 1.27)) hide))
  (property "Datasheet" "~" (id 3) (at 215.9 120.65 0) (effects (font (size 1.27 1.27)) hide)) (pin "1") (pin "2") (pin "3"))

 (symbol (lib_id "power:GND") (at 139.7 66.04 0) (unit 1) (in_bom no) (on_board no) (fields_autoplaced)
  (property "Reference" "#PWR0191" (id 0) (at 139.7 72.39 0) (effects (font (size 1.27 1.27)) hide))
  (property "Value" "GND" (id 1) (at 139.7 70.4834 0))
  (property "Footprint" "" (id 2) (at 139.7 66.04 0) (effects (font (size 1.27 1.27)) hide))
  (property "Datasheet" "" (id 3) (at 139.7 66.04 0) (effects (font (size 1.27 1.27)) hide)) (pin "1"))

 (symbol (lib_id "Device:R_Potentiometer") (at 114.3 120.65 0) (unit 1) (in_bom no) (on_board no)
  (property "Reference" "RV3" (id 0) (at 109.855 120.65 90))
  (property "Value" "10k Linear Slide" (id 1) (at 111.76 120.65 90))
  (property "Footprint" "" (id 2) (at 114.3 120.65 0) (effects (font (size 1.27 1.27)) hide))
  (property "Datasheet" "~" (id 3) (at 114.3 120.65 0) (effects (font (size 1.27 1.27)) hide)) (pin "1") (pin "2") (pin "3"))

 (symbol (lib_id "Device:R_Potentiometer_Dual") (at 26.67 167.64 270) (unit 1) (in_bom no) (on_board no)
  (property "Reference" "RV1" (id 0) (at 20.32 167.64 0))
  (property "Value" "10k Linear Dual-Slide" (id 1) (at 18.5467 167.64 0))
  (property "Footprint" "" (id 2) (at 24.765 173.99 0) (effects (font (size 1.27 1.27)) hide))
  (property "Datasheet" "~" (id 3) (at 24.765 173.99 0) (effects (font (size 1.27 1.27)) hide)) (pin "1") (pin "2") (pin "3") (pin "4") (pin "5") (pin "6"))

 (symbol (lib_id "Device:R_Potentiometer") (at 241.3 120.65 0) (unit 1) (in_bom no) (on_board no)
  (property "Reference" "RV8" (id 0) (at 236.855 120.65 90))
  (property "Value" "10k Linear Slide" (id 1) (at 238.76 120.65 90))
  (property "Footprint" "" (id 2) (at 241.3 120.65 0) (effects (font (size 1.27 1.27)) hide))
  (property "Datasheet" "~" (id 3) (at 241.3 120.65 0) (effects (font (size 1.27 1.27)) hide)) (pin "1") (pin "2") (pin "3"))

 (symbol (lib_id "Videonics Proceessor Plus:R_Potentiometer_With_Switch") (at 67.31 120.65 0) (unit 1) (in_bom no) (on_board no)
  (property "Reference" "RV2" (id 0) (at 58.42 119.38 0))
  (property "Value" "8k Linear" (id 1) (at 58.42 121.92 0))
  (property "Footprint" "" (id 2) (at 71.12 120.65 0) (effects (font (size 1.27 1.27)) hide))
  (property "Datasheet" "" (id 3) (at 71.12 120.65 0) (effects (font (size 1.27 1.27)) hide)) (pin "1") (pin "2") (pin "3") (pin "4") (pin "5"))

 (symbol (lib_id "Connector_Generic:Conn_02x13_Odd_Even") (at 207.01 63.5 0) (unit 1) (in_bom no) (on_board no) (fields_autoplaced)
  (property "Reference" "JP1" (id 0) (at 208.28 45.8272 0))
  (property "Value" "Conn_02x13_Odd_Even" (id 1) (at 208.28 45.8271 0) (effects (font (size 1.27 1.27)) hide))
  (property "Footprint" "" (id 2) (at 207.01 63.5 0) (effects (font (size 1.27 1.27)) hide))
  (property "Datasheet" "~" (id 3) (at 207.01 63.5 0) (effects (font (size 1.27 1.27)) hide)) (pin "1") (pin "10") (pin "11") (pin "12") (pin "13") (pin "14") (pin "15") (pin "16") (pin "17") (pin "18") (pin "19") (pin "2") (pin "20") (pin "21") (pin "22") (pin "23") (pin "24") (pin "25") (pin "26") (pin "3") (pin "4") (pin "5") (pin "6") (pin "7") (pin "8") (pin "9"))

 (symbol (lib_id "Device:R_Potentiometer") (at 139.7 120.65 0) (unit 1) (in_bom no) (on_board no)
  (property "Reference" "RV4" (id 0) (at 135.255 120.65 90))
  (property "Value" "10k Linear Slide" (id 1) (at 137.16 120.65 90))
  (property "Footprint" "" (id 2) (at 139.7 120.65 0) (effects (font (size 1.27 1.27)) hide))
  (property "Datasheet" "~" (id 3) (at 139.7 120.65 0) (effects (font (size 1.27 1.27)) hide)) (pin "1") (pin "2") (pin "3"))

 (symbol (lib_id "Device:R_Potentiometer") (at 266.7 120.65 0) (unit 1) (in_bom no) (on_board no)
  (property "Reference" "RV9" (id 0) (at 262.255 120.65 90))
  (property "Value" "10k Linear Slide" (id 1) (at 264.16 120.65 90))
  (property "Footprint" "" (id 2) (at 266.7 120.65 0) (effects (font (size 1.27 1.27)) hide))
  (property "Datasheet" "~" (id 3) (at 266.7 120.65 0) (effects (font (size 1.27 1.27)) hide)) (pin "1") (pin "2") (pin "3"))

 (symbol (lib_id "power:+10V") (at 74.93 49.53 0) (unit 1) (in_bom no) (on_board no) (fields_autoplaced)
  (property "Reference" "#PWR0138" (id 0) (at 74.93 53.34 0) (effects (font (size 1.27 1.27)) hide))
  (property "Value" "+10V" (id 1) (at 74.93 45.9542 0))
  (property "Footprint" "" (id 2) (at 74.93 49.53 0) (effects (font (size 1.27 1.27)) hide))
  (property "Datasheet" "" (id 3) (at 74.93 49.53 0) (effects (font (size 1.27 1.27)) hide)) (pin "1"))

 (symbol (lib_id "power:GND") (at 74.93 66.04 0) (unit 1) (in_bom no) (on_board no) (fields_autoplaced)
  (property "Reference" "#PWR0134" (id 0) (at 74.93 72.39 0) (effects (font (size 1.27 1.27)) hide))
  (property "Value" "GND" (id 1) (at 74.93 70.4834 0))
  (property "Footprint" "" (id 2) (at 74.93 66.04 0) (effects (font (size 1.27 1.27)) hide))
  (property "Datasheet" "" (id 3) (at 74.93 66.04 0) (effects (font (size 1.27 1.27)) hide)) (pin "1"))

 (symbol (lib_id "Device:R_Potentiometer") (at 165.1 120.65 0) (unit 1) (in_bom no) (on_board no)
  (property "Reference" "RV5" (id 0) (at 160.655 120.65 90))
  (property "Value" "10k Linear Slide" (id 1) (at 162.56 120.65 90))
  (property "Footprint" "" (id 2) (at 165.1 120.65 0) (effects (font (size 1.27 1.27)) hide))
  (property "Datasheet" "~" (id 3) (at 165.1 120.65 0) (effects (font (size 1.27 1.27)) hide)) (pin "1") (pin "2") (pin "3")))
